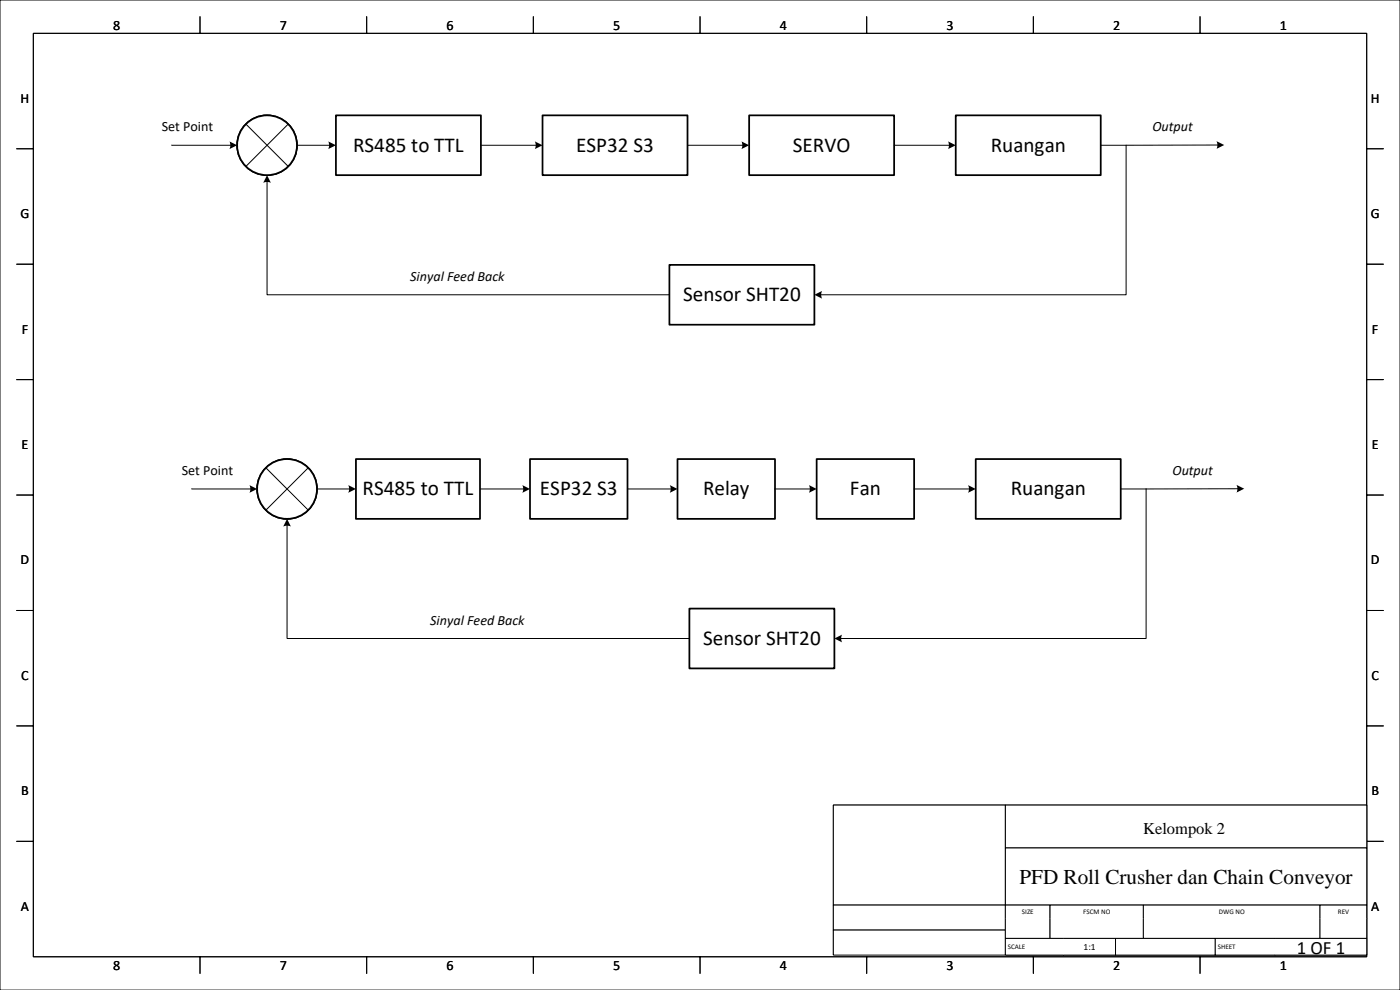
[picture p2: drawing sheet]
<svg xmlns="http://www.w3.org/2000/svg" width="420mm" height="297mm" viewBox="0 0 420 297" stroke-linecap="round" stroke-linejoin="round" font-family="sans-serif">
<path d="M0 0h420v297h-420z" fill="none" stroke="#000" stroke-width=".3"/>
<path d="M224.7 34.6h43.5v17.9h-43.5z" fill-rule="evenodd" fill="#fff"/>
<path d="M224.7 34.6h43.5v17.9h-43.5z" fill="none" stroke="#000" stroke-width=".53"/>
<g fill="none" stroke="#000" stroke-width=".3">
<path d="M10 10h400v277h-400zM60 5v5M110 5v5M160 5v5M210 5v5M260 5v5M310 5v5M360 5v5M5 44.6h5M410 44.6h5M5 79.3h5M410 79.3h5"/>
<path d="M5 113.9h5M410 113.9h5M5 148.5h5M410 148.5h5M5 183.1h5M410 183.1h5M5 217.7h5M410 217.7h5M5 252.4h5M410 252.4h5M60 287v5M110 287v5"/>
<path d="M160 287v5M210 287v5M260 287v5M310 287v5M360 287v5"/>
</g>
<path d="M250 241.5h51.6v30h-51.6z" fill-rule="evenodd" fill="#fff"/>
<path d="M250 241.5h51.6v30h-51.6z" fill="none" stroke="#000" stroke-width=".3"/>
<path d="M250 271.5h51.6v7.5h-51.6z" fill-rule="evenodd" fill="#fff"/>
<path d="M250 271.5h51.6v7.5h-51.6z" fill="none" stroke="#000" stroke-width=".3"/>
<path d="M250 279h51.6v7.5h-51.6z" fill-rule="evenodd" fill="#fff"/>
<path d="M250 279h51.6v7.5h-51.6z" fill="none" stroke="#000" stroke-width=".3"/>
<path d="M301.6 241.5h108.4v12.9h-108.4z" fill-rule="evenodd" fill="#fff"/>
<path d="M301.6 241.5h108.4v12.9h-108.4z" fill="none" stroke="#000" stroke-width=".3"/>
<path d="M301.6 254.4h108.4v17.1h-108.4z" fill-rule="evenodd" fill="#fff"/>
<path d="M301.6 254.4h108.4v17.1h-108.4z" fill="none" stroke="#000" stroke-width=".3"/>
<path d="M301.6 271.5h13.4v4h-13.4z" fill-rule="evenodd" fill="#fff"/>
<path d="M301.6 275.5v-4h13.4v4" fill="none" stroke="#000" stroke-width=".3"/>
<path d="M315 271.5h28v4h-28z" fill-rule="evenodd" fill="#fff"/>
<path d="M315 275.5v-4h28v4" fill="none" stroke="#000" stroke-width=".3"/>
<path d="M343 271.5h53v4h-53z" fill-rule="evenodd" fill="#fff"/>
<path d="M343 275.5v-4h53v4" fill="none" stroke="#000" stroke-width=".3"/>
<path d="M396 271.5h14v4h-14z" fill-rule="evenodd" fill="#fff"/>
<path d="M396 275.5v-4h14v4" fill="none" stroke="#000" stroke-width=".3"/>
<path d="M301.6 275.5h13.4v6h-13.4z" fill-rule="evenodd" fill="#fff"/>
<path d="M301.6 275.5v6h13.4v-6" fill="none" stroke="#000" stroke-width=".3"/>
<path d="M315 275.5h28v6h-28z" fill-rule="evenodd" fill="#fff"/>
<path d="M315 275.5v6h28v-6" fill="none" stroke="#000" stroke-width=".3"/>
<path d="M343 275.5h53v6h-53z" fill-rule="evenodd" fill="#fff"/>
<path d="M343 275.5v6h53v-6" fill="none" stroke="#000" stroke-width=".3"/>
<path d="M396 275.5h14v6h-14z" fill-rule="evenodd" fill="#fff"/>
<path d="M396 275.5v6h14v-6" fill="none" stroke="#000" stroke-width=".3"/>
<path d="M301.6 281.5h17.4v5h-17.4z" fill-rule="evenodd" fill="#fff"/>
<path d="M319 281.5h-17.4v5h17.4" fill="none" stroke="#000" stroke-width=".3"/>
<path d="M319 281.5h15.7v5h-15.7z" fill-rule="evenodd" fill="#fff"/>
<path d="M319 281.5h15.7v5h-15.7" fill="none" stroke="#000" stroke-width=".3"/>
<path d="M334.6 281.5h30v5h-30z" fill-rule="evenodd" fill="#fff"/>
<path d="M334.6 281.5h30v5h-30z" fill="none" stroke="#000" stroke-width=".3"/>
<path d="M364.6 281.5h17.9v5h-17.9z" fill-rule="evenodd" fill="#fff"/>
<path d="M382.5 281.5h-17.9v5h17.9" fill="none" stroke="#000" stroke-width=".3"/>
<path d="M382.5 281.5h27.5v5h-27.5z" fill-rule="evenodd" fill="#fff"/>
<path d="M382.5 281.5h27.5v5h-27.5" fill="none" stroke="#000" stroke-width=".3"/>
<path d="M250 241.5h51.6v30h-51.6z" fill-rule="evenodd" fill="#fff"/>
<path d="M250 241.5h51.6v30h-51.6z" fill="none" stroke="#000" stroke-width=".3"/>
<path d="M250 271.5h51.6v7.5h-51.6z" fill-rule="evenodd" fill="#fff"/>
<path d="M250 271.5h51.6v7.5h-51.6z" fill="none" stroke="#000" stroke-width=".3"/>
<path d="M250 279h51.6v7.5h-51.6z" fill-rule="evenodd" fill="#fff"/>
<path d="M250 279h51.6v7.5h-51.6z" fill="none" stroke="#000" stroke-width=".3"/>
<path d="M301.6 241.5h108.4v12.9h-108.4z" fill-rule="evenodd" fill="#fff"/>
<path d="M301.6 241.5h108.4v12.9h-108.4z" fill="none" stroke="#000" stroke-width=".3"/>
<path d="M301.6 254.4h108.4v17.1h-108.4z" fill-rule="evenodd" fill="#fff"/>
<path d="M301.6 254.4h108.4v17.1h-108.4z" fill="none" stroke="#000" stroke-width=".3"/>
<path d="M301.6 271.5h13.4v4h-13.4z" fill-rule="evenodd" fill="#fff"/>
<path d="M301.6 275.5v-4h13.4v4" fill="none" stroke="#000" stroke-width=".3"/>
<path d="M315 271.5h28v4h-28z" fill-rule="evenodd" fill="#fff"/>
<path d="M315 275.5v-4h28v4" fill="none" stroke="#000" stroke-width=".3"/>
<path d="M343 271.5h53v4h-53z" fill-rule="evenodd" fill="#fff"/>
<path d="M343 275.5v-4h53v4" fill="none" stroke="#000" stroke-width=".3"/>
<path d="M396 271.5h14v4h-14z" fill-rule="evenodd" fill="#fff"/>
<path d="M396 275.5v-4h14v4" fill="none" stroke="#000" stroke-width=".3"/>
<path d="M301.6 275.5h13.4v6h-13.4z" fill-rule="evenodd" fill="#fff"/>
<path d="M301.6 275.5v6h13.4v-6" fill="none" stroke="#000" stroke-width=".3"/>
<path d="M315 275.5h28v6h-28z" fill-rule="evenodd" fill="#fff"/>
<path d="M315 275.5v6h28v-6" fill="none" stroke="#000" stroke-width=".3"/>
<path d="M343 275.5h53v6h-53z" fill-rule="evenodd" fill="#fff"/>
<path d="M343 275.5v6h53v-6" fill="none" stroke="#000" stroke-width=".3"/>
<path d="M396 275.5h14v6h-14z" fill-rule="evenodd" fill="#fff"/>
<path d="M396 275.5v6h14v-6" fill="none" stroke="#000" stroke-width=".3"/>
<path d="M301.6 281.5h17.4v5h-17.4z" fill-rule="evenodd" fill="#fff"/>
<path d="M319 281.5h-17.4v5h17.4" fill="none" stroke="#000" stroke-width=".3"/>
<path d="M319 281.5h15.7v5h-15.7z" fill-rule="evenodd" fill="#fff"/>
<path d="M319 281.5h15.7v5h-15.7" fill="none" stroke="#000" stroke-width=".3"/>
<path d="M334.6 281.5h30v5h-30z" fill-rule="evenodd" fill="#fff"/>
<path d="M334.6 281.5h30v5h-30z" fill="none" stroke="#000" stroke-width=".3"/>
<path d="M364.6 281.5h17.9v5h-17.9z" fill-rule="evenodd" fill="#fff"/>
<path d="M382.5 281.5h-17.9v5h17.9" fill="none" stroke="#000" stroke-width=".3"/>
<path d="M382.5 281.5h27.5v5h-27.5z" fill-rule="evenodd" fill="#fff"/>
<path d="M382.5 281.5h27.5v5h-27.5" fill="none" stroke="#000" stroke-width=".3"/>
<path d="M162.8 34.6h43.4v17.9h-43.4z" fill-rule="evenodd" fill="#fff"/>
<path d="M162.8 34.6h43.4v17.9h-43.4z" fill="none" stroke="#000" stroke-width=".53"/>
<path d="M286.7 34.6h43.5v17.9h-43.5z" fill-rule="evenodd" fill="#fff"/>
<path d="M286.7 34.6h43.5v17.9h-43.5z" fill="none" stroke="#000" stroke-width=".53"/>
<path d="M200.8 79.5h43.5v17.9h-43.5z" fill-rule="evenodd" fill="#fff"/>
<path d="M200.8 79.5h43.5v17.9h-43.5z" fill="none" stroke="#000" stroke-width=".53"/>
<circle cx="80.1" cy="43.6" r="9" fill="#fff"/>
<circle cx="80.1" cy="43.6" r="9" fill="none" stroke="#000" stroke-width=".53"/>
<path d="M73.8 37.2l12.7 12.7M86.5 37.2l-12.7 12.7" fill="none" stroke="#000" stroke-width=".3"/>
<circle cx="80.1" cy="43.6" r="9" fill="#fff"/>
<circle cx="80.1" cy="43.6" r="9" fill="none" stroke="#000" stroke-width=".53"/>
<path d="M73.8 37.2l12.7 12.7M86.5 37.2l-12.7 12.7" fill="none" stroke="#000" stroke-width=".3"/>
<path d="M100.8 34.6h43.5v17.9h-43.5z" fill-rule="evenodd" fill="#fff"/>
<path d="M100.8 34.6h43.5v17.9h-43.5z" fill="none" stroke="#000" stroke-width=".53"/>
<path d="M51.5 43.5l17.9 .1M80.1 54.3v34.1h120.7M89.1 43.6h9.9M144.3 43.6h16.7M206.3 43.6h16.7M268.2 43.6h16.8M337.8 43.6v44.8h-91.7M365.5 43.5l-35.3 .1" fill="none" stroke="#000" stroke-width=".3"/>
<g fill="#000">
<path d="M68.8 42.4l2.3 1.2-2.3 1.1 .3-1.4z" fill-rule="evenodd"/>
<path d="M80.1 52.5l1.2 2.3-.9-.2-1.4 .2z" fill-rule="evenodd"/>
<path d="M98.5 42.4l2.3 1.2-2.3 1.1 .2-1.4z" fill-rule="evenodd"/>
<path d="M160.4 42.4l2.4 1.2-2.4 1.1 .3-.9z" fill-rule="evenodd"/>
<path d="M222.4 42.4l2.3 1.2-2.3 1.1 .3-1.4z" fill-rule="evenodd"/>
<path d="M284.4 42.4l2.3 1.2-2.3 1.1 .3-1.4z" fill-rule="evenodd"/>
<path d="M364.9 42.4l2.4 1.1-2.4 1.2 .3-1z" fill-rule="evenodd"/>
<path d="M244.3 88.4l2.3-1.1-.2 .9 .2 1.4z" fill-rule="evenodd"/>
</g>
<path d="M245 137.7h29.2v17.9h-29.2z" fill-rule="evenodd" fill="#fff"/>
<path d="M245 137.7h29.2v17.9h-29.2z" fill="none" stroke="#000" stroke-width=".53"/>
<path d="M159 137.7h29.2v17.9h-29.2z" fill-rule="evenodd" fill="#fff"/>
<path d="M159 137.7h29.2v17.9h-29.2z" fill="none" stroke="#000" stroke-width=".53"/>
<path d="M292.7 137.7h43.5v17.9h-43.5z" fill-rule="evenodd" fill="#fff"/>
<path d="M292.7 137.7h43.5v17.9h-43.5z" fill="none" stroke="#000" stroke-width=".53"/>
<path d="M206.8 182.6h43.5v17.9h-43.5z" fill-rule="evenodd" fill="#fff"/>
<path d="M206.8 182.6h43.5v17.9h-43.5z" fill="none" stroke="#000" stroke-width=".53"/>
<circle cx="86.1" cy="146.7" r="9" fill="#fff"/>
<circle cx="86.1" cy="146.7" r="9" fill="none" stroke="#000" stroke-width=".53"/>
<path d="M79.8 140.3l12.7 12.7M92.5 140.3l-12.7 12.7" fill="none" stroke="#000" stroke-width=".3"/>
<circle cx="86.1" cy="146.7" r="9" fill="#fff"/>
<circle cx="86.1" cy="146.7" r="9" fill="none" stroke="#000" stroke-width=".53"/>
<path d="M79.8 140.3l12.7 12.7M92.5 140.3l-12.7 12.7" fill="none" stroke="#000" stroke-width=".3"/>
<path d="M106.8 137.7h37.2v17.9h-37.2z" fill-rule="evenodd" fill="#fff"/>
<path d="M106.8 137.7h37.2v17.9h-37.2z" fill="none" stroke="#000" stroke-width=".53"/>
<path d="M57.5 146.6l17.9 .1M86.1 157.4v34.1h120.7M95.1 146.7h9.9M144 146.7h13.3M188.2 146.7h13.3M274.2 146.7h16.8M336.2 146.7h7.6M343.8 146.7v44.8h-91.7M371.5 146.6l-27.7 .1" fill="none" stroke="#000" stroke-width=".3"/>
<g fill="#000">
<path d="M74.8 145.5l2.3 1.2-2.3 1.1 .3-1.4z" fill-rule="evenodd"/>
<path d="M86.1 155.6l1.2 2.4-1-.3-1.3 .3z" fill-rule="evenodd"/>
<path d="M104.5 145.5l2.3 1.2-2.3 1.1 .2-1.4z" fill-rule="evenodd"/>
<path d="M156.7 145.5l2.3 1.2-2.3 1.1 .3-1.4z" fill-rule="evenodd"/>
<path d="M200.9 145.5l2.3 1.2-2.3 1.1 .3-1.4z" fill-rule="evenodd"/>
<path d="M290.4 145.5l2.3 1.2-2.3 1.1 .3-.9z" fill-rule="evenodd"/>
<path d="M370.9 145.5l2.4 1.1-2.4 1.2 .3-1.4z" fill-rule="evenodd"/>
<path d="M250.3 191.5l2.3-1.1-.2 .9 .2 1.4z" fill-rule="evenodd"/>
</g>
<path d="M203.2 137.7h29.3v17.9h-29.3z" fill-rule="evenodd" fill="#fff"/>
<path d="M203.2 137.7h29.3v17.9h-29.3z" fill="none" stroke="#000" stroke-width=".53"/>
<path d="M232.5 146.7h10.7" fill="none" stroke="#000" stroke-width=".3"/>
<path d="M242.7 145.5l2.3 1.2-2.3 1.1 .2-1.4z" fill-rule="evenodd" fill="#000"/>
<g font-size="6.3">
<text x="105.9" y="45.5">RS485 to TTL</text>
<text x="172.9" y="45.5">ESP32 S3</text>
<text x="237.9" y="45.5">SERVO</text>
<text x="297.2" y="45.5">Ruangan</text>
<text x="204.9" y="90.3">Sensor SHT20</text>
<text x="108.8" y="148.6">RS485 to TTL</text>
<text x="162" y="148.6">ESP32 S3</text>
<text x="210.9" y="148.6">Relay</text>
<text x="255" y="148.6">Fan</text>
<text x="303.2" y="148.6">Ruangan</text>
<text x="210.9" y="193.5">Sensor SHT20</text>
<text x="305.8" y="265.2">PFD Roll Crusher dan Chain Conveyor</text>
</g>
<text font-size="5.6" x="389" y="286">1 OF 1</text>
<text font-size="5" x="343" y="250.3">Kelompok 2</text>
<g font-size="4.2">
<text x="33.9" y="9">8</text>
<text x="83.9" y="9">7</text>
<text x="133.9" y="9">6</text>
<text x="183.9" y="9">5</text>
<text x="234" y="9">4</text>
<text x="284" y="9">3</text>
<text x="334" y="9">2</text>
<text x="384" y="9">1</text>
<text x="6.2" y="30.8">H</text>
<text x="411.2" y="30.8">H</text>
<text x="48.5" y="39.4">Set Point</text>
<text x="345.7" y="39.4">Output</text>
<text x="6.2" y="65.4">G</text>
<text x="411.2" y="65.4">G</text>
<text x="123.1" y="84.3">Sinyal Feed Back</text>
<text x="6.5" y="100.1">F</text>
<text x="411.6" y="100.1">F</text>
<text x="6.5" y="134.7">E</text>
<text x="411.5" y="134.7">E</text>
<text x="54.5" y="142.5">Set Point</text>
<text x="351.7" y="142.5">Output</text>
<text x="6.2" y="169.3">D</text>
<text x="411.2" y="169.3">D</text>
<text x="129.1" y="187.4">Sinyal Feed Back</text>
<text x="6.4" y="204">C</text>
<text x="411.4" y="204">C</text>
<text x="6.3" y="238.6">B</text>
<text x="411.4" y="238.6">B</text>
<text x="6.3" y="273.2">A</text>
<text x="411.3" y="273.2">A</text>
<text x="33.9" y="291">8</text>
<text x="83.9" y="291">7</text>
<text x="133.9" y="291">6</text>
<text x="183.9" y="291">5</text>
<text x="234" y="291">4</text>
<text x="284" y="291">3</text>
<text x="334" y="291">2</text>
<text x="384" y="291">1</text>
</g>
<text font-size="2.8" x="325.1" y="285">1:1</text>
<g font-size="2.1">
<text x="306.6" y="274.3">SIZE</text>
<text x="325" y="274.3">FSCM NO</text>
<text x="365.7" y="274.3">DWG NO</text>
<text x="401.3" y="274.3">REV</text>
<text x="302.3" y="284.8">SCALE</text>
<text x="365.3" y="284.8">SHEET</text>
</g>
</svg>
